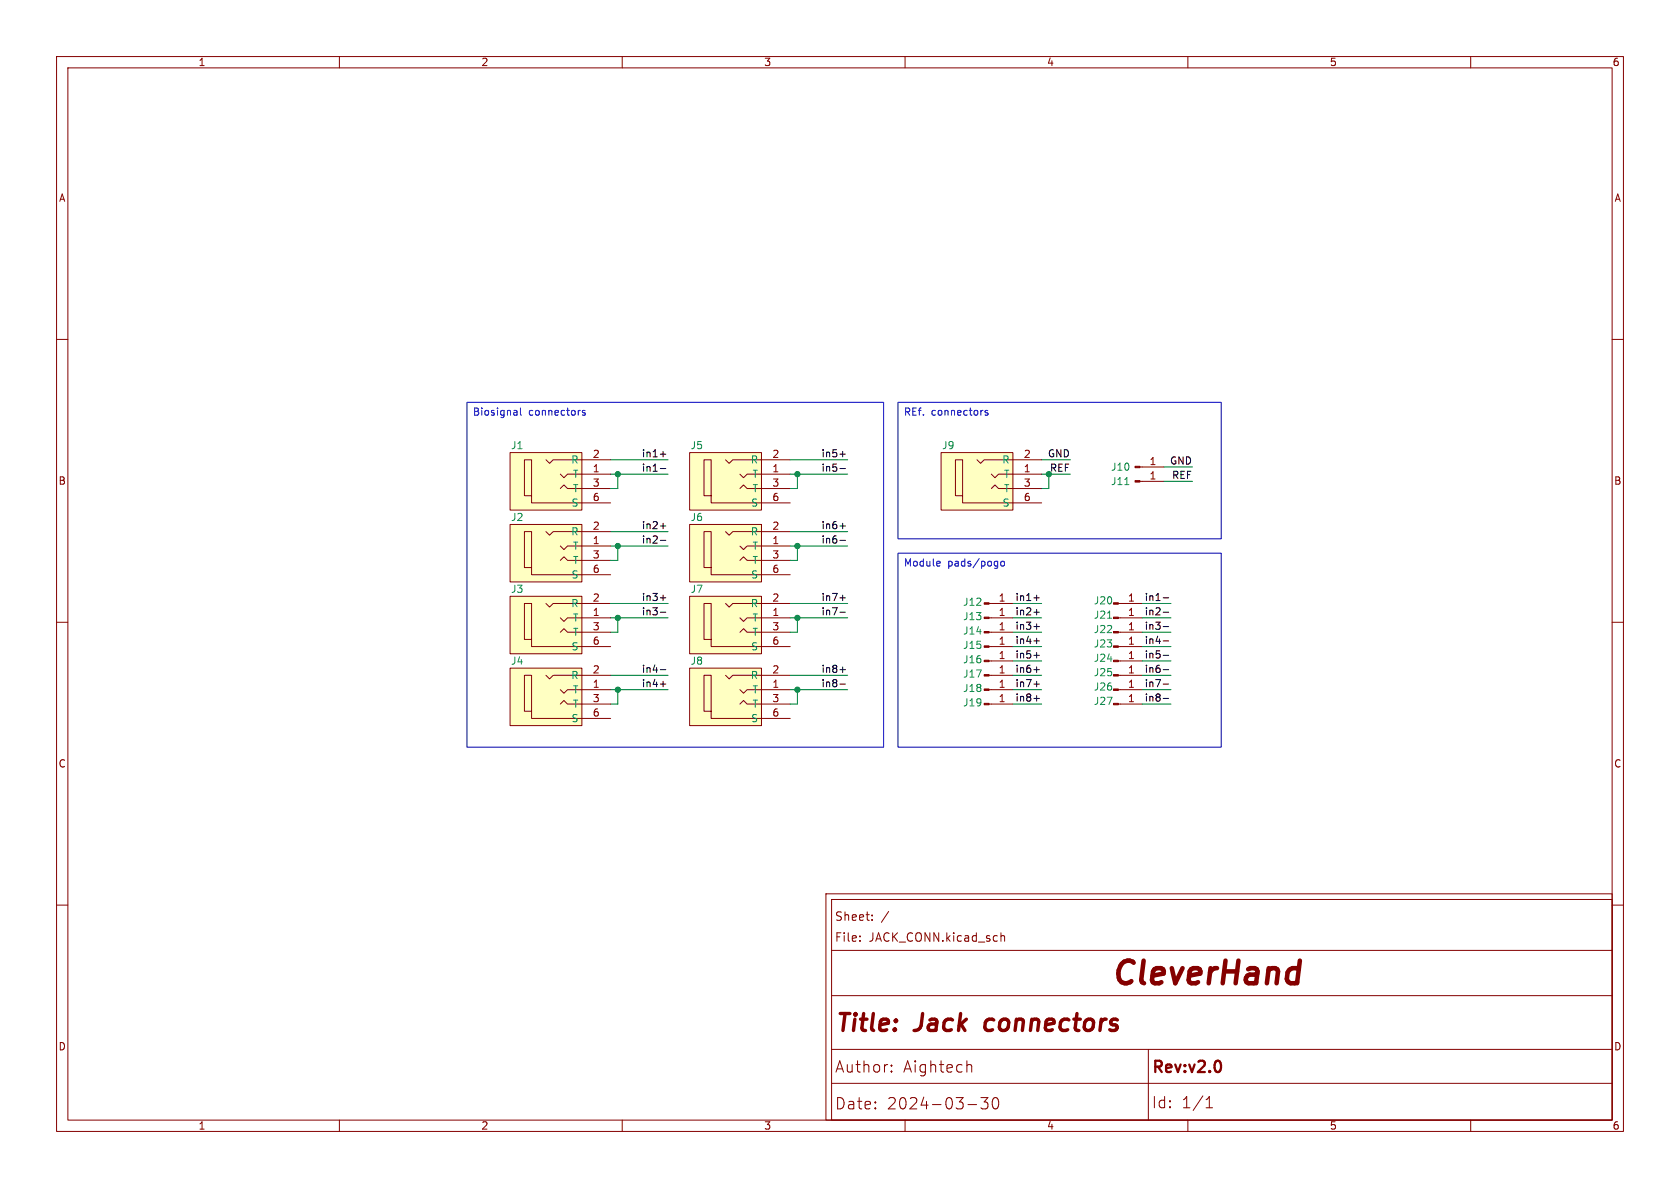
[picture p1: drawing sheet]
(kicad_sch
 (version 20250114)
 (generator "eeschema")
 (generator_version "9.0")
 (paper "A4")
 (title_block
  (title "Jack connectors")
  (date "2024-03-30")
  (rev "v2.0")
  (company "Aightech"))
 (lib_symbols
  (symbol "00_custom:jack2.5_PJ-210B" (exclude_from_sim no) (in_bom yes) (on_board yes)
   (property "Reference" "J" (at 0 2.54 0) (effects (font (size 1.27 1.27))))
   (property "Value" "jack2.5_PJ-210B" (at 0 5.08 0) (effects (font (size 1.27 1.27))))
   (property "Footprint" "00_custom-footprints:Jack_Socket_PJ-210B" (at 0 2.54 0) (effects (font (size 1.27 1.27)) (hide yes)))
   (property "Datasheet" "" (at 0 2.54 0) (effects (font (size 1.27 1.27)) (hide yes)))
   (property "Description" "" (at 0 0 0) (effects (font (size 1.27 1.27)) (hide yes)))
   (symbol "jack2.5_PJ-210B_0_1"
    (rectangle (start 12.7 0) (end 0 -10.16) (stroke (width 0) (type default)) (fill (type background)))
    (polyline (pts (xy 12.7 -1.27) (xy 7.62 -1.27) (xy 6.985 -1.905) (xy 6.35 -1.27)) (stroke (width 0) (type default)) (fill (type none)))
    (polyline (pts (xy 12.7 -3.81) (xy 10.16 -3.81) (xy 9.525 -4.445) (xy 8.89 -3.81)) (stroke (width 0) (type default)) (fill (type none)))
    (polyline (pts (xy 12.7 -6.35) (xy 10.16 -6.35) (xy 9.525 -5.715) (xy 8.89 -6.35)) (stroke (width 0) (type default)) (fill (type none)))
    (polyline (pts (xy 12.7 -8.89) (xy 3.81 -8.89) (xy 3.81 -1.27) (xy 2.54 -1.27) (xy 2.54 -7.62) (xy 3.81 -7.62)) (stroke (width 0) (type default)) (fill (type none))))
   (symbol "jack2.5_PJ-210B_1_1"
    (pin passive line (at 17.78 -1.27 180) (length 5.08) (name "R" (effects (font (size 1.27 1.27)))) (number "2" (effects (font (size 1.27 1.27)))))
    (pin passive line (at 17.78 -3.81 180) (length 5.08) (name "T" (effects (font (size 1.27 1.27)))) (number "1" (effects (font (size 1.27 1.27)))))
    (pin passive line (at 17.78 -6.35 180) (length 5.08) (name "T" (effects (font (size 1.27 1.27)))) (number "3" (effects (font (size 1.27 1.27)))))
    (pin passive line (at 17.78 -8.89 180) (length 5.08) (name "S" (effects (font (size 1.27 1.27)))) (number "6" (effects (font (size 1.27 1.27))))))
   (embedded_fonts no))
  (symbol "Connector:Conn_01x01_Pin"
   (pin_names
    (offset 1.016) (hide yes)) (exclude_from_sim no) (in_bom yes) (on_board yes)
   (property "Reference" "J" (at 0 2.54 0) (effects (font (size 1.27 1.27))))
   (property "Value" "Conn_01x01_Pin" (at 0 -2.54 0) (effects (font (size 1.27 1.27))))
   (property "Footprint" "" (at 0 0 0) (effects (font (size 1.27 1.27)) (hide yes)))
   (property "Datasheet" "~" (at 0 0 0) (effects (font (size 1.27 1.27)) (hide yes)))
   (property "Description" "Generic connector, single row, 01x01, script generated" (at 0 0 0) (effects (font (size 1.27 1.27)) (hide yes)))
   (property "ki_locked" "" (at 0 0 0) (effects (font (size 1.27 1.27))))
   (symbol "Conn_01x01_Pin_1_1"
    (rectangle (start 0.8636 0.127) (end 0 -0.127) (stroke (width 0.1524) (type default)) (fill (type outline)))
    (polyline (pts (xy 1.27 0) (xy 0.8636 0)) (stroke (width 0.1524) (type default)) (fill (type none)))
    (pin passive line (at 5.08 0 180) (length 3.81) (name "Pin_1" (effects (font (size 1.27 1.27)))) (number "1" (effects (font (size 1.27 1.27))))))
   (embedded_fonts no)))
 (text_box "Module pads/pogo"
  (exclude_from_sim no)
  (at 158.75 97.79 0)
  (size 57.15 34.29)
  (margins 0.9525 0.9525 0.9525 0.9525)
  (stroke (width 0) (type default))
  (fill (type none))
  (effects (font (size 1.27 1.27)) (justify left top)))
 (text_box "Biosignal connectors"
  (exclude_from_sim no)
  (at 82.55 71.12 0)
  (size 73.66 60.96)
  (margins 0.9525 0.9525 0.9525 0.9525)
  (stroke (width 0) (type default))
  (fill (type none))
  (effects (font (size 1.27 1.27)) (justify left top)))
 (text_box "REf. connectors"
  (exclude_from_sim no)
  (at 158.75 71.12 0)
  (size 57.15 24.13)
  (margins 0.9525 0.9525 0.9525 0.9525)
  (stroke (width 0) (type default))
  (fill (type none))
  (effects (font (size 1.27 1.27)) (justify left top)))
 (junction
  (at 140.97 109.22)
  (diameter 0)
  (color 0 0 0 0))
 (junction
  (at 140.97 83.82)
  (diameter 0)
  (color 0 0 0 0))
 (junction
  (at 109.22 96.52)
  (diameter 0)
  (color 0 0 0 0))
 (junction
  (at 185.42 83.82)
  (diameter 0)
  (color 0 0 0 0))
 (junction
  (at 140.97 96.52)
  (diameter 0)
  (color 0 0 0 0))
 (junction
  (at 109.22 109.22)
  (diameter 0)
  (color 0 0 0 0))
 (junction
  (at 109.22 83.82)
  (diameter 0)
  (color 0 0 0 0))
 (junction
  (at 140.97 121.92)
  (diameter 0)
  (color 0 0 0 0))
 (junction
  (at 109.22 121.92)
  (diameter 0)
  (color 0 0 0 0))
 (wire
  (pts (xy 201.93 111.76) (xy 207.01 111.76))
  (stroke (width 0) (type default)))
 (wire
  (pts (xy 139.7 83.82) (xy 140.97 83.82))
  (stroke (width 0) (type default)))
 (wire
  (pts (xy 201.93 106.68) (xy 207.01 106.68))
  (stroke (width 0) (type default)))
 (wire
  (pts (xy 139.7 111.76) (xy 140.97 111.76))
  (stroke (width 0) (type default)))
 (wire
  (pts (xy 201.93 119.38) (xy 207.01 119.38))
  (stroke (width 0) (type default)))
 (wire
  (pts (xy 107.95 81.28) (xy 118.11 81.28))
  (stroke (width 0) (type default)))
 (wire
  (pts (xy 179.07 124.46) (xy 184.15 124.46))
  (stroke (width 0) (type default)))
 (wire
  (pts (xy 205.74 82.55) (xy 210.82 82.55))
  (stroke (width 0) (type default)))
 (wire
  (pts (xy 179.07 114.3) (xy 184.15 114.3))
  (stroke (width 0) (type default)))
 (wire
  (pts (xy 205.74 85.09) (xy 210.82 85.09))
  (stroke (width 0) (type default)))
 (wire
  (pts (xy 109.22 109.22) (xy 118.11 109.22))
  (stroke (width 0) (type default)))
 (wire
  (pts (xy 107.95 124.46) (xy 109.22 124.46))
  (stroke (width 0) (type default)))
 (wire
  (pts (xy 140.97 124.46) (xy 140.97 121.92))
  (stroke (width 0) (type default)))
 (wire
  (pts (xy 139.7 106.68) (xy 149.86 106.68))
  (stroke (width 0) (type default)))
 (wire
  (pts (xy 140.97 86.36) (xy 140.97 83.82))
  (stroke (width 0) (type default)))
 (wire
  (pts (xy 109.22 83.82) (xy 118.11 83.82))
  (stroke (width 0) (type default)))
 (wire
  (pts (xy 109.22 96.52) (xy 118.11 96.52))
  (stroke (width 0) (type default)))
 (wire
  (pts (xy 179.07 109.22) (xy 184.15 109.22))
  (stroke (width 0) (type default)))
 (wire
  (pts (xy 109.22 99.06) (xy 109.22 96.52))
  (stroke (width 0) (type default)))
 (wire
  (pts (xy 139.7 121.92) (xy 140.97 121.92))
  (stroke (width 0) (type default)))
 (wire
  (pts (xy 201.93 121.92) (xy 207.01 121.92))
  (stroke (width 0) (type default)))
 (wire
  (pts (xy 139.7 119.38) (xy 149.86 119.38))
  (stroke (width 0) (type default)))
 (wire
  (pts (xy 139.7 96.52) (xy 140.97 96.52))
  (stroke (width 0) (type default)))
 (wire
  (pts (xy 140.97 121.92) (xy 149.86 121.92))
  (stroke (width 0) (type default)))
 (wire
  (pts (xy 107.95 121.92) (xy 109.22 121.92))
  (stroke (width 0) (type default)))
 (wire
  (pts (xy 140.97 83.82) (xy 149.86 83.82))
  (stroke (width 0) (type default)))
 (wire
  (pts (xy 107.95 96.52) (xy 109.22 96.52))
  (stroke (width 0) (type default)))
 (wire
  (pts (xy 139.7 86.36) (xy 140.97 86.36))
  (stroke (width 0) (type default)))
 (wire
  (pts (xy 139.7 99.06) (xy 140.97 99.06))
  (stroke (width 0) (type default)))
 (wire
  (pts (xy 179.07 119.38) (xy 184.15 119.38))
  (stroke (width 0) (type default)))
 (wire
  (pts (xy 201.93 114.3) (xy 207.01 114.3))
  (stroke (width 0) (type default)))
 (wire
  (pts (xy 107.95 86.36) (xy 109.22 86.36))
  (stroke (width 0) (type default)))
 (wire
  (pts (xy 179.07 121.92) (xy 184.15 121.92))
  (stroke (width 0) (type default)))
 (wire
  (pts (xy 107.95 109.22) (xy 109.22 109.22))
  (stroke (width 0) (type default)))
 (wire
  (pts (xy 107.95 111.76) (xy 109.22 111.76))
  (stroke (width 0) (type default)))
 (wire
  (pts (xy 185.42 86.36) (xy 185.42 83.82))
  (stroke (width 0) (type default)))
 (wire
  (pts (xy 109.22 111.76) (xy 109.22 109.22))
  (stroke (width 0) (type default)))
 (wire
  (pts (xy 109.22 86.36) (xy 109.22 83.82))
  (stroke (width 0) (type default)))
 (wire
  (pts (xy 109.22 124.46) (xy 109.22 121.92))
  (stroke (width 0) (type default)))
 (wire
  (pts (xy 201.93 124.46) (xy 207.01 124.46))
  (stroke (width 0) (type default)))
 (wire
  (pts (xy 140.97 109.22) (xy 149.86 109.22))
  (stroke (width 0) (type default)))
 (wire
  (pts (xy 184.15 83.82) (xy 185.42 83.82))
  (stroke (width 0) (type default)))
 (wire
  (pts (xy 179.07 111.76) (xy 184.15 111.76))
  (stroke (width 0) (type default)))
 (wire
  (pts (xy 201.93 109.22) (xy 207.01 109.22))
  (stroke (width 0) (type default)))
 (wire
  (pts (xy 179.07 106.68) (xy 184.15 106.68))
  (stroke (width 0) (type default)))
 (wire
  (pts (xy 184.15 81.28) (xy 189.23 81.28))
  (stroke (width 0) (type default)))
 (wire
  (pts (xy 107.95 106.68) (xy 118.11 106.68))
  (stroke (width 0) (type default)))
 (wire
  (pts (xy 107.95 119.38) (xy 118.11 119.38))
  (stroke (width 0) (type default)))
 (wire
  (pts (xy 140.97 96.52) (xy 149.86 96.52))
  (stroke (width 0) (type default)))
 (wire
  (pts (xy 185.42 83.82) (xy 189.23 83.82))
  (stroke (width 0) (type default)))
 (wire
  (pts (xy 140.97 111.76) (xy 140.97 109.22))
  (stroke (width 0) (type default)))
 (wire
  (pts (xy 107.95 93.98) (xy 118.11 93.98))
  (stroke (width 0) (type default)))
 (wire
  (pts (xy 179.07 116.84) (xy 184.15 116.84))
  (stroke (width 0) (type default)))
 (wire
  (pts (xy 139.7 109.22) (xy 140.97 109.22))
  (stroke (width 0) (type default)))
 (wire
  (pts (xy 107.95 99.06) (xy 109.22 99.06))
  (stroke (width 0) (type default)))
 (wire
  (pts (xy 139.7 81.28) (xy 149.86 81.28))
  (stroke (width 0) (type default)))
 (wire
  (pts (xy 107.95 83.82) (xy 109.22 83.82))
  (stroke (width 0) (type default)))
 (wire
  (pts (xy 184.15 86.36) (xy 185.42 86.36))
  (stroke (width 0) (type default)))
 (wire
  (pts (xy 140.97 99.06) (xy 140.97 96.52))
  (stroke (width 0) (type default)))
 (wire
  (pts (xy 139.7 93.98) (xy 149.86 93.98))
  (stroke (width 0) (type default)))
 (wire
  (pts (xy 109.22 121.92) (xy 118.11 121.92))
  (stroke (width 0) (type default)))
 (wire
  (pts (xy 139.7 124.46) (xy 140.97 124.46))
  (stroke (width 0) (type default)))
 (wire
  (pts (xy 201.93 116.84) (xy 207.01 116.84))
  (stroke (width 0) (type default)))
 (label "REF"
  (at 210.82 85.09 180)
  (effects (font (size 1.27 1.27)) (justify right bottom)))
 (label "in3-"
  (at 207.01 111.76 180)
  (effects (font (size 1.27 1.27)) (justify right bottom)))
 (label "in3+"
  (at 184.15 111.76 180)
  (effects (font (size 1.27 1.27)) (justify right bottom)))
 (label "in6+"
  (at 184.15 119.38 180)
  (effects (font (size 1.27 1.27)) (justify right bottom)))
 (label "in8-"
  (at 149.86 121.92 180)
  (effects (font (size 1.27 1.27)) (justify right bottom)))
 (label "in1-"
  (at 207.01 106.68 180)
  (effects (font (size 1.27 1.27)) (justify right bottom)))
 (label "in2+"
  (at 184.15 109.22 180)
  (effects (font (size 1.27 1.27)) (justify right bottom)))
 (label "in2-"
  (at 118.11 96.52 180)
  (effects (font (size 1.27 1.27)) (justify right bottom)))
 (label "in2-"
  (at 207.01 109.22 180)
  (effects (font (size 1.27 1.27)) (justify right bottom)))
 (label "REF"
  (at 189.23 83.82 180)
  (effects (font (size 1.27 1.27)) (justify right bottom)))
 (label "in4+"
  (at 184.15 114.3 180)
  (effects (font (size 1.27 1.27)) (justify right bottom)))
 (label "in4+"
  (at 118.11 121.92 180)
  (effects (font (size 1.27 1.27)) (justify right bottom)))
 (label "in5-"
  (at 207.01 116.84 180)
  (effects (font (size 1.27 1.27)) (justify right bottom)))
 (label "GND"
  (at 210.82 82.55 180)
  (effects (font (size 1.27 1.27)) (justify right bottom)))
 (label "in7+"
  (at 149.86 106.68 180)
  (effects (font (size 1.27 1.27)) (justify right bottom)))
 (label "in3-"
  (at 118.11 109.22 180)
  (effects (font (size 1.27 1.27)) (justify right bottom)))
 (label "GND"
  (at 189.23 81.28 180)
  (effects (font (size 1.27 1.27)) (justify right bottom)))
 (label "in5+"
  (at 149.86 81.28 180)
  (effects (font (size 1.27 1.27)) (justify right bottom)))
 (label "in1+"
  (at 184.15 106.68 180)
  (effects (font (size 1.27 1.27)) (justify right bottom)))
 (label "in7+"
  (at 184.15 121.92 180)
  (effects (font (size 1.27 1.27)) (justify right bottom)))
 (label "in6-"
  (at 149.86 96.52 180)
  (effects (font (size 1.27 1.27)) (justify right bottom)))
 (label "in2+"
  (at 118.11 93.98 180)
  (effects (font (size 1.27 1.27)) (justify right bottom)))
 (label "in8+"
  (at 149.86 119.38 180)
  (effects (font (size 1.27 1.27)) (justify right bottom)))
 (label "in4-"
  (at 118.11 119.38 180)
  (effects (font (size 1.27 1.27)) (justify right bottom)))
 (label "in7-"
  (at 149.86 109.22 180)
  (effects (font (size 1.27 1.27)) (justify right bottom)))
 (label "in7-"
  (at 207.01 121.92 180)
  (effects (font (size 1.27 1.27)) (justify right bottom)))
 (label "in1+"
  (at 118.11 81.28 180)
  (effects (font (size 1.27 1.27)) (justify right bottom)))
 (label "in1-"
  (at 118.11 83.82 180)
  (effects (font (size 1.27 1.27)) (justify right bottom)))
 (label "in5-"
  (at 149.86 83.82 180)
  (effects (font (size 1.27 1.27)) (justify right bottom)))
 (label "in4-"
  (at 207.01 114.3 180)
  (effects (font (size 1.27 1.27)) (justify right bottom)))
 (label "in6-"
  (at 207.01 119.38 180)
  (effects (font (size 1.27 1.27)) (justify right bottom)))
 (label "in8-"
  (at 207.01 124.46 180)
  (effects (font (size 1.27 1.27)) (justify right bottom)))
 (label "in6+"
  (at 149.86 93.98 180)
  (effects (font (size 1.27 1.27)) (justify right bottom)))
 (label "in5+"
  (at 184.15 116.84 180)
  (effects (font (size 1.27 1.27)) (justify right bottom)))
 (label "in3+"
  (at 118.11 106.68 180)
  (effects (font (size 1.27 1.27)) (justify right bottom)))
 (label "in8+"
  (at 184.15 124.46 180)
  (effects (font (size 1.27 1.27)) (justify right bottom)))
 (symbol
  (lib_id "00_custom:jack2.5_PJ-210B")
  (at 90.17 92.71 0)
  (unit 1)
  (exclude_from_sim no)
  (in_bom no)
  (on_board yes)
  (dnp no)
  (property "Reference" "J2" (at 91.44 91.44 0) (effects (font (size 1.27 1.27))))
  (property "Value" "jack2.5_PJ-210B" (at 96.52 90.17 0) (effects (font (size 1.27 1.27)) (hide yes)))
  (property "Footprint" "00_custom-footprints:Jack_Socket_PJ-210B" (at 90.17 90.17 0) (effects (font (size 1.27 1.27)) (hide yes)))
  (property "Datasheet" "" (at 90.17 90.17 0) (effects (font (size 1.27 1.27)) (hide yes)))
  (property "Description" "" (at 90.17 92.71 0) (effects (font (size 1.27 1.27)) (hide yes)))
  (pin "3")
  (pin "6")
  (pin "1")
  (pin "2"))
 (symbol
  (lib_id "Connector:Conn_01x01_Pin")
  (at 173.99 106.68 0)
  (unit 1)
  (exclude_from_sim no)
  (in_bom no)
  (on_board yes)
  (dnp no)
  (property "Reference" "J12" (at 171.958 106.426 0) (effects (font (size 1.27 1.27))))
  (property "Value" "Conn_01x01_Pin" (at 174.625 104.14 0) (effects (font (size 1.27 1.27)) (hide yes)))
  (property "Footprint" "00_custom-footprints:Pin_D1.2mm_pogo" (at 173.99 106.68 0) (effects (font (size 1.27 1.27)) (hide yes)))
  (property "Datasheet" "" (at 173.99 106.68 0) (effects (font (size 1.27 1.27)) (hide yes)))
  (property "Description" "" (at 173.99 106.68 0) (effects (font (size 1.27 1.27)) (hide yes)))
  (pin "1"))
 (symbol
  (lib_id "Connector:Conn_01x01_Pin")
  (at 173.99 119.38 0)
  (unit 1)
  (exclude_from_sim no)
  (in_bom no)
  (on_board yes)
  (dnp no)
  (property "Reference" "J17" (at 171.958 119.126 0) (effects (font (size 1.27 1.27))))
  (property "Value" "Conn_01x01_Pin" (at 174.625 116.84 0) (effects (font (size 1.27 1.27)) (hide yes)))
  (property "Footprint" "00_custom-footprints:Pin_D1.2mm_pogo" (at 173.99 119.38 0) (effects (font (size 1.27 1.27)) (hide yes)))
  (property "Datasheet" "" (at 173.99 119.38 0) (effects (font (size 1.27 1.27)) (hide yes)))
  (property "Description" "" (at 173.99 119.38 0) (effects (font (size 1.27 1.27)) (hide yes)))
  (pin "1"))
 (symbol
  (lib_id "Connector:Conn_01x01_Pin")
  (at 196.85 116.84 0)
  (unit 1)
  (exclude_from_sim no)
  (in_bom no)
  (on_board yes)
  (dnp no)
  (property "Reference" "J24" (at 195.072 116.332 0) (effects (font (size 1.27 1.27))))
  (property "Value" "Conn_01x01_Pin" (at 197.485 114.3 0) (effects (font (size 1.27 1.27)) (hide yes)))
  (property "Footprint" "00_custom-footprints:Pin_D1.2mm_pogo" (at 196.85 116.84 0) (effects (font (size 1.27 1.27)) (hide yes)))
  (property "Datasheet" "" (at 196.85 116.84 0) (effects (font (size 1.27 1.27)) (hide yes)))
  (property "Description" "" (at 196.85 116.84 0) (effects (font (size 1.27 1.27)) (hide yes)))
  (pin "1"))
 (symbol
  (lib_id "Connector:Conn_01x01_Pin")
  (at 173.99 111.76 0)
  (unit 1)
  (exclude_from_sim no)
  (in_bom no)
  (on_board yes)
  (dnp no)
  (property "Reference" "J14" (at 171.958 111.506 0) (effects (font (size 1.27 1.27))))
  (property "Value" "Conn_01x01_Pin" (at 174.625 109.22 0) (effects (font (size 1.27 1.27)) (hide yes)))
  (property "Footprint" "00_custom-footprints:Pin_D1.2mm_pogo" (at 173.99 111.76 0) (effects (font (size 1.27 1.27)) (hide yes)))
  (property "Datasheet" "" (at 173.99 111.76 0) (effects (font (size 1.27 1.27)) (hide yes)))
  (property "Description" "" (at 173.99 111.76 0) (effects (font (size 1.27 1.27)) (hide yes)))
  (pin "1"))
 (symbol
  (lib_id "Connector:Conn_01x01_Pin")
  (at 196.85 121.92 0)
  (unit 1)
  (exclude_from_sim no)
  (in_bom no)
  (on_board yes)
  (dnp no)
  (property "Reference" "J26" (at 195.072 121.412 0) (effects (font (size 1.27 1.27))))
  (property "Value" "Conn_01x01_Pin" (at 197.485 119.38 0) (effects (font (size 1.27 1.27)) (hide yes)))
  (property "Footprint" "00_custom-footprints:Pin_D1.2mm_pogo" (at 196.85 121.92 0) (effects (font (size 1.27 1.27)) (hide yes)))
  (property "Datasheet" "" (at 196.85 121.92 0) (effects (font (size 1.27 1.27)) (hide yes)))
  (property "Description" "" (at 196.85 121.92 0) (effects (font (size 1.27 1.27)) (hide yes)))
  (pin "1"))
 (symbol
  (lib_id "Connector:Conn_01x01_Pin")
  (at 173.99 121.92 0)
  (unit 1)
  (exclude_from_sim no)
  (in_bom no)
  (on_board yes)
  (dnp no)
  (property "Reference" "J18" (at 171.958 121.666 0) (effects (font (size 1.27 1.27))))
  (property "Value" "Conn_01x01_Pin" (at 174.625 119.38 0) (effects (font (size 1.27 1.27)) (hide yes)))
  (property "Footprint" "00_custom-footprints:Pin_D1.2mm_pogo" (at 173.99 121.92 0) (effects (font (size 1.27 1.27)) (hide yes)))
  (property "Datasheet" "" (at 173.99 121.92 0) (effects (font (size 1.27 1.27)) (hide yes)))
  (property "Description" "" (at 173.99 121.92 0) (effects (font (size 1.27 1.27)) (hide yes)))
  (pin "1"))
 (symbol
  (lib_id "00_custom:jack2.5_PJ-210B")
  (at 166.37 80.01 0)
  (unit 1)
  (exclude_from_sim no)
  (in_bom no)
  (on_board yes)
  (dnp no)
  (property "Reference" "J9" (at 167.64 78.74 0) (effects (font (size 1.27 1.27))))
  (property "Value" "jack2.5_PJ-210B" (at 172.72 77.47 0) (effects (font (size 1.27 1.27)) (hide yes)))
  (property "Footprint" "00_custom-footprints:Jack_Socket_PJ-210B" (at 166.37 77.47 0) (effects (font (size 1.27 1.27)) (hide yes)))
  (property "Datasheet" "" (at 166.37 77.47 0) (effects (font (size 1.27 1.27)) (hide yes)))
  (property "Description" "" (at 166.37 80.01 0) (effects (font (size 1.27 1.27)) (hide yes)))
  (pin "3")
  (pin "6")
  (pin "1")
  (pin "2"))
 (symbol
  (lib_id "Connector:Conn_01x01_Pin")
  (at 196.85 111.76 0)
  (unit 1)
  (exclude_from_sim no)
  (in_bom no)
  (on_board yes)
  (dnp no)
  (property "Reference" "J22" (at 195.072 111.252 0) (effects (font (size 1.27 1.27))))
  (property "Value" "Conn_01x01_Pin" (at 197.485 109.22 0) (effects (font (size 1.27 1.27)) (hide yes)))
  (property "Footprint" "00_custom-footprints:Pin_D1.2mm_pogo" (at 196.85 111.76 0) (effects (font (size 1.27 1.27)) (hide yes)))
  (property "Datasheet" "" (at 196.85 111.76 0) (effects (font (size 1.27 1.27)) (hide yes)))
  (property "Description" "" (at 196.85 111.76 0) (effects (font (size 1.27 1.27)) (hide yes)))
  (pin "1"))
 (symbol
  (lib_id "Connector:Conn_01x01_Pin")
  (at 173.99 109.22 0)
  (unit 1)
  (exclude_from_sim no)
  (in_bom no)
  (on_board yes)
  (dnp no)
  (property "Reference" "J13" (at 171.958 108.966 0) (effects (font (size 1.27 1.27))))
  (property "Value" "Conn_01x01_Pin" (at 174.625 106.68 0) (effects (font (size 1.27 1.27)) (hide yes)))
  (property "Footprint" "00_custom-footprints:Pin_D1.2mm_pogo" (at 173.99 109.22 0) (effects (font (size 1.27 1.27)) (hide yes)))
  (property "Datasheet" "" (at 173.99 109.22 0) (effects (font (size 1.27 1.27)) (hide yes)))
  (property "Description" "" (at 173.99 109.22 0) (effects (font (size 1.27 1.27)) (hide yes)))
  (pin "1"))
 (symbol
  (lib_id "00_custom:jack2.5_PJ-210B")
  (at 90.17 118.11 0)
  (unit 1)
  (exclude_from_sim no)
  (in_bom no)
  (on_board yes)
  (dnp no)
  (property "Reference" "J4" (at 91.44 116.84 0) (effects (font (size 1.27 1.27))))
  (property "Value" "jack2.5_PJ-210B" (at 96.52 115.57 0) (effects (font (size 1.27 1.27)) (hide yes)))
  (property "Footprint" "00_custom-footprints:Jack_Socket_PJ-210B" (at 90.17 115.57 0) (effects (font (size 1.27 1.27)) (hide yes)))
  (property "Datasheet" "" (at 90.17 115.57 0) (effects (font (size 1.27 1.27)) (hide yes)))
  (property "Description" "" (at 90.17 118.11 0) (effects (font (size 1.27 1.27)) (hide yes)))
  (pin "3")
  (pin "6")
  (pin "1")
  (pin "2"))
 (symbol
  (lib_id "Connector:Conn_01x01_Pin")
  (at 196.85 124.46 0)
  (unit 1)
  (exclude_from_sim no)
  (in_bom no)
  (on_board yes)
  (dnp no)
  (property "Reference" "J27" (at 195.072 123.952 0) (effects (font (size 1.27 1.27))))
  (property "Value" "Conn_01x01_Pin" (at 197.485 121.92 0) (effects (font (size 1.27 1.27)) (hide yes)))
  (property "Footprint" "00_custom-footprints:Pin_D1.2mm_pogo" (at 196.85 124.46 0) (effects (font (size 1.27 1.27)) (hide yes)))
  (property "Datasheet" "" (at 196.85 124.46 0) (effects (font (size 1.27 1.27)) (hide yes)))
  (property "Description" "" (at 196.85 124.46 0) (effects (font (size 1.27 1.27)) (hide yes)))
  (pin "1"))
 (symbol
  (lib_id "00_custom:jack2.5_PJ-210B")
  (at 121.92 105.41 0)
  (unit 1)
  (exclude_from_sim no)
  (in_bom no)
  (on_board yes)
  (dnp no)
  (property "Reference" "J7" (at 123.19 104.14 0) (effects (font (size 1.27 1.27))))
  (property "Value" "jack2.5_PJ-210B" (at 128.27 102.87 0) (effects (font (size 1.27 1.27)) (hide yes)))
  (property "Footprint" "00_custom-footprints:Jack_Socket_PJ-210B" (at 121.92 102.87 0) (effects (font (size 1.27 1.27)) (hide yes)))
  (property "Datasheet" "" (at 121.92 102.87 0) (effects (font (size 1.27 1.27)) (hide yes)))
  (property "Description" "" (at 121.92 105.41 0) (effects (font (size 1.27 1.27)) (hide yes)))
  (pin "3")
  (pin "6")
  (pin "1")
  (pin "2"))
 (symbol
  (lib_id "Connector:Conn_01x01_Pin")
  (at 196.85 106.68 0)
  (unit 1)
  (exclude_from_sim no)
  (in_bom no)
  (on_board yes)
  (dnp no)
  (property "Reference" "J20" (at 195.072 106.172 0) (effects (font (size 1.27 1.27))))
  (property "Value" "Conn_01x01_Pin" (at 197.485 104.14 0) (effects (font (size 1.27 1.27)) (hide yes)))
  (property "Footprint" "00_custom-footprints:Pin_D1.2mm_pogo" (at 196.85 106.68 0) (effects (font (size 1.27 1.27)) (hide yes)))
  (property "Datasheet" "" (at 196.85 106.68 0) (effects (font (size 1.27 1.27)) (hide yes)))
  (property "Description" "" (at 196.85 106.68 0) (effects (font (size 1.27 1.27)) (hide yes)))
  (pin "1"))
 (symbol
  (lib_id "00_custom:jack2.5_PJ-210B")
  (at 121.92 80.01 0)
  (unit 1)
  (exclude_from_sim no)
  (in_bom no)
  (on_board yes)
  (dnp no)
  (property "Reference" "J5" (at 123.19 78.74 0) (effects (font (size 1.27 1.27))))
  (property "Value" "jack2.5_PJ-210B" (at 128.27 77.47 0) (effects (font (size 1.27 1.27)) (hide yes)))
  (property "Footprint" "00_custom-footprints:Jack_Socket_PJ-210B" (at 121.92 77.47 0) (effects (font (size 1.27 1.27)) (hide yes)))
  (property "Datasheet" "" (at 121.92 77.47 0) (effects (font (size 1.27 1.27)) (hide yes)))
  (property "Description" "" (at 121.92 80.01 0) (effects (font (size 1.27 1.27)) (hide yes)))
  (pin "3")
  (pin "6")
  (pin "1")
  (pin "2"))
 (symbol
  (lib_id "Connector:Conn_01x01_Pin")
  (at 173.99 114.3 0)
  (unit 1)
  (exclude_from_sim no)
  (in_bom no)
  (on_board yes)
  (dnp no)
  (property "Reference" "J15" (at 171.958 114.046 0) (effects (font (size 1.27 1.27))))
  (property "Value" "Conn_01x01_Pin" (at 174.625 111.76 0) (effects (font (size 1.27 1.27)) (hide yes)))
  (property "Footprint" "00_custom-footprints:Pin_D1.2mm_pogo" (at 173.99 114.3 0) (effects (font (size 1.27 1.27)) (hide yes)))
  (property "Datasheet" "" (at 173.99 114.3 0) (effects (font (size 1.27 1.27)) (hide yes)))
  (property "Description" "" (at 173.99 114.3 0) (effects (font (size 1.27 1.27)) (hide yes)))
  (pin "1"))
 (symbol
  (lib_id "Connector:Conn_01x01_Pin")
  (at 196.85 119.38 0)
  (unit 1)
  (exclude_from_sim no)
  (in_bom no)
  (on_board yes)
  (dnp no)
  (property "Reference" "J25" (at 195.072 118.872 0) (effects (font (size 1.27 1.27))))
  (property "Value" "Conn_01x01_Pin" (at 197.485 116.84 0) (effects (font (size 1.27 1.27)) (hide yes)))
  (property "Footprint" "00_custom-footprints:Pin_D1.2mm_pogo" (at 196.85 119.38 0) (effects (font (size 1.27 1.27)) (hide yes)))
  (property "Datasheet" "" (at 196.85 119.38 0) (effects (font (size 1.27 1.27)) (hide yes)))
  (property "Description" "" (at 196.85 119.38 0) (effects (font (size 1.27 1.27)) (hide yes)))
  (pin "1"))
 (symbol
  (lib_id "Connector:Conn_01x01_Pin")
  (at 196.85 114.3 0)
  (unit 1)
  (exclude_from_sim no)
  (in_bom no)
  (on_board yes)
  (dnp no)
  (property "Reference" "J23" (at 195.072 113.792 0) (effects (font (size 1.27 1.27))))
  (property "Value" "Conn_01x01_Pin" (at 197.485 111.76 0) (effects (font (size 1.27 1.27)) (hide yes)))
  (property "Footprint" "00_custom-footprints:Pin_D1.2mm_pogo" (at 196.85 114.3 0) (effects (font (size 1.27 1.27)) (hide yes)))
  (property "Datasheet" "" (at 196.85 114.3 0) (effects (font (size 1.27 1.27)) (hide yes)))
  (property "Description" "" (at 196.85 114.3 0) (effects (font (size 1.27 1.27)) (hide yes)))
  (pin "1"))
 (symbol
  (lib_id "00_custom:jack2.5_PJ-210B")
  (at 90.17 80.01 0)
  (unit 1)
  (exclude_from_sim no)
  (in_bom no)
  (on_board yes)
  (dnp no)
  (property "Reference" "J1" (at 91.44 78.74 0) (effects (font (size 1.27 1.27))))
  (property "Value" "jack2.5_PJ-210B" (at 96.52 77.47 0) (effects (font (size 1.27 1.27)) (hide yes)))
  (property "Footprint" "00_custom-footprints:Jack_Socket_PJ-210B" (at 90.17 77.47 0) (effects (font (size 1.27 1.27)) (hide yes)))
  (property "Datasheet" "" (at 90.17 77.47 0) (effects (font (size 1.27 1.27)) (hide yes)))
  (property "Description" "" (at 90.17 80.01 0) (effects (font (size 1.27 1.27)) (hide yes)))
  (pin "3")
  (pin "6")
  (pin "1")
  (pin "2"))
 (symbol
  (lib_id "Connector:Conn_01x01_Pin")
  (at 196.85 109.22 0)
  (unit 1)
  (exclude_from_sim no)
  (in_bom no)
  (on_board yes)
  (dnp no)
  (property "Reference" "J21" (at 195.072 108.712 0) (effects (font (size 1.27 1.27))))
  (property "Value" "Conn_01x01_Pin" (at 197.485 106.68 0) (effects (font (size 1.27 1.27)) (hide yes)))
  (property "Footprint" "00_custom-footprints:Pin_D1.2mm_pogo" (at 196.85 109.22 0) (effects (font (size 1.27 1.27)) (hide yes)))
  (property "Datasheet" "" (at 196.85 109.22 0) (effects (font (size 1.27 1.27)) (hide yes)))
  (property "Description" "" (at 196.85 109.22 0) (effects (font (size 1.27 1.27)) (hide yes)))
  (pin "1"))
 (symbol
  (lib_id "Connector:Conn_01x01_Pin")
  (at 200.66 82.55 0)
  (unit 1)
  (exclude_from_sim no)
  (in_bom no)
  (on_board yes)
  (dnp no)
  (property "Reference" "J10" (at 198.12 82.55 0) (effects (font (size 1.27 1.27))))
  (property "Value" "Conn_01x01_Pin" (at 201.295 80.01 0) (effects (font (size 1.27 1.27)) (hide yes)))
  (property "Footprint" "Connector_PinHeader_2.54mm:PinHeader_1x01_P2.54mm_Vertical" (at 200.66 82.55 0) (effects (font (size 1.27 1.27)) (hide yes)))
  (property "Datasheet" "" (at 200.66 82.55 0) (effects (font (size 1.27 1.27)) (hide yes)))
  (property "Description" "" (at 200.66 82.55 0) (effects (font (size 1.27 1.27)) (hide yes)))
  (pin "1"))
 (symbol
  (lib_id "Connector:Conn_01x01_Pin")
  (at 173.99 116.84 0)
  (unit 1)
  (exclude_from_sim no)
  (in_bom no)
  (on_board yes)
  (dnp no)
  (property "Reference" "J16" (at 171.958 116.586 0) (effects (font (size 1.27 1.27))))
  (property "Value" "Conn_01x01_Pin" (at 174.625 114.3 0) (effects (font (size 1.27 1.27)) (hide yes)))
  (property "Footprint" "00_custom-footprints:Pin_D1.2mm_pogo" (at 173.99 116.84 0) (effects (font (size 1.27 1.27)) (hide yes)))
  (property "Datasheet" "" (at 173.99 116.84 0) (effects (font (size 1.27 1.27)) (hide yes)))
  (property "Description" "" (at 173.99 116.84 0) (effects (font (size 1.27 1.27)) (hide yes)))
  (pin "1"))
 (symbol
  (lib_id "00_custom:jack2.5_PJ-210B")
  (at 121.92 118.11 0)
  (unit 1)
  (exclude_from_sim no)
  (in_bom no)
  (on_board yes)
  (dnp no)
  (property "Reference" "J8" (at 123.19 116.84 0) (effects (font (size 1.27 1.27))))
  (property "Value" "jack2.5_PJ-210B" (at 128.27 115.57 0) (effects (font (size 1.27 1.27)) (hide yes)))
  (property "Footprint" "00_custom-footprints:Jack_Socket_PJ-210B" (at 121.92 115.57 0) (effects (font (size 1.27 1.27)) (hide yes)))
  (property "Datasheet" "" (at 121.92 115.57 0) (effects (font (size 1.27 1.27)) (hide yes)))
  (property "Description" "" (at 121.92 118.11 0) (effects (font (size 1.27 1.27)) (hide yes)))
  (pin "3")
  (pin "6")
  (pin "1")
  (pin "2"))
 (symbol
  (lib_id "00_custom:jack2.5_PJ-210B")
  (at 90.17 105.41 0)
  (unit 1)
  (exclude_from_sim no)
  (in_bom no)
  (on_board yes)
  (dnp no)
  (property "Reference" "J3" (at 91.44 104.14 0) (effects (font (size 1.27 1.27))))
  (property "Value" "jack2.5_PJ-210B" (at 96.52 102.87 0) (effects (font (size 1.27 1.27)) (hide yes)))
  (property "Footprint" "00_custom-footprints:Jack_Socket_PJ-210B" (at 90.17 102.87 0) (effects (font (size 1.27 1.27)) (hide yes)))
  (property "Datasheet" "" (at 90.17 102.87 0) (effects (font (size 1.27 1.27)) (hide yes)))
  (property "Description" "" (at 90.17 105.41 0) (effects (font (size 1.27 1.27)) (hide yes)))
  (pin "3")
  (pin "6")
  (pin "1")
  (pin "2"))
 (symbol
  (lib_id "00_custom:jack2.5_PJ-210B")
  (at 121.92 92.71 0)
  (unit 1)
  (exclude_from_sim no)
  (in_bom no)
  (on_board yes)
  (dnp no)
  (property "Reference" "J6" (at 123.19 91.44 0) (effects (font (size 1.27 1.27))))
  (property "Value" "jack2.5_PJ-210B" (at 128.27 90.17 0) (effects (font (size 1.27 1.27)) (hide yes)))
  (property "Footprint" "00_custom-footprints:Jack_Socket_PJ-210B" (at 121.92 90.17 0) (effects (font (size 1.27 1.27)) (hide yes)))
  (property "Datasheet" "" (at 121.92 90.17 0) (effects (font (size 1.27 1.27)) (hide yes)))
  (property "Description" "" (at 121.92 92.71 0) (effects (font (size 1.27 1.27)) (hide yes)))
  (pin "3")
  (pin "6")
  (pin "1")
  (pin "2"))
 (symbol
  (lib_id "Connector:Conn_01x01_Pin")
  (at 200.66 85.09 0)
  (unit 1)
  (exclude_from_sim no)
  (in_bom no)
  (on_board yes)
  (dnp no)
  (property "Reference" "J11" (at 198.12 85.09 0) (effects (font (size 1.27 1.27))))
  (property "Value" "Conn_01x01_Pin" (at 201.295 82.55 0) (effects (font (size 1.27 1.27)) (hide yes)))
  (property "Footprint" "Connector_PinHeader_2.54mm:PinHeader_1x01_P2.54mm_Vertical" (at 200.66 85.09 0) (effects (font (size 1.27 1.27)) (hide yes)))
  (property "Datasheet" "" (at 200.66 85.09 0) (effects (font (size 1.27 1.27)) (hide yes)))
  (property "Description" "" (at 200.66 85.09 0) (effects (font (size 1.27 1.27)) (hide yes)))
  (pin "1"))
 (symbol
  (lib_id "Connector:Conn_01x01_Pin")
  (at 173.99 124.46 0)
  (unit 1)
  (exclude_from_sim no)
  (in_bom no)
  (on_board yes)
  (dnp no)
  (property "Reference" "J19" (at 171.958 124.206 0) (effects (font (size 1.27 1.27))))
  (property "Value" "Conn_01x01_Pin" (at 174.625 121.92 0) (effects (font (size 1.27 1.27)) (hide yes)))
  (property "Footprint" "00_custom-footprints:Pin_D1.2mm_pogo" (at 173.99 124.46 0) (effects (font (size 1.27 1.27)) (hide yes)))
  (property "Datasheet" "" (at 173.99 124.46 0) (effects (font (size 1.27 1.27)) (hide yes)))
  (property "Description" "" (at 173.99 124.46 0) (effects (font (size 1.27 1.27)) (hide yes)))
  (pin "1"))
 (sheet_instances
  (path ""
   (page "1")))
 (embedded_fonts no)
 (embedded_files
  (file (name "DrawingSheetSch.kicad_wks") (type worksheet)
   (data |KLUv/WDNCPUTAIYdXCAQtRtqMSSPVzLCkHYhfXmpDs0J6q397vuiwzYiAGCAcVMATABUAN0H/0Zj
    s5x9rSZzHsxnHCxYM8re/GdFfi1YsOJsL9nwR/4EACDwAb2HMl4Uhsr47ecY8EN1xs9lv64hAAKF
    a85ZqaR9sQ2zhwiAQNgRYT7Osx1CP/Lv3pLVoi2tQIE0yt61/Zx/vGX2m7H3YMuWVMfDYNcOvv32
    zfd3QThzTfVf93iwR2d/1ymVMs6qsQuLWJ39mfuQoto93H3Pswf/4w/6QNx1FedsK9YLEtEomiWb
    mAaIkE+qacWrKZUSi1VbEaunbEssMFmFQtFMg0b4c4ucMyn7X/ealLEfgjgW7ZkgUatl13VyVgLg
    4sxsi3aIP9SkOgUqK1qrrq4q1sN3uUb2kIMKWi8Zr8aWkGxZ1qBIWWNVHwlI5tAYluFZkHvbtWvE
    MsembZuMFaU+2+++ocxoCQwnwadR/Zwn40xn/3CSCyQheUQUGW8CcaABNcgUmpGRpClkmANgRMRM
    mekG6sWsQ/DTI0Rk3qBZUJIOWz7/98xrNYN+dwFNjatb+3wpDqw9PpIxUCGUhpTyd8VjabxD4wfe
    Qm8MDt3g+ajVkFkjfDSMhAJ9k6sOHQHyBwPUXeUt8tKBEKQPawsCbyKCDz5Cxqm5mYrVHySOIEZ0
    GI7UiB/y8A8p+yCbXvVEiZQSBQGTGzR59D4QmuGAXiZM8HG9LCmPCD6JnFNpFL6ddfwmyTXvrMt6
    nhRc1g1ZNlGjv5S0hZGNMe5jRXuGVlTqCG4/Js8PNSsnr4se2aMeLyIh5oXcdt9Jr3Cx6QrwR5Vd
    XHEYL+snYElBHMYV73ahJRDjA1cB|)
   (checksum "50178581CA2EC9EE00EA89BD5996BF6F"))))
